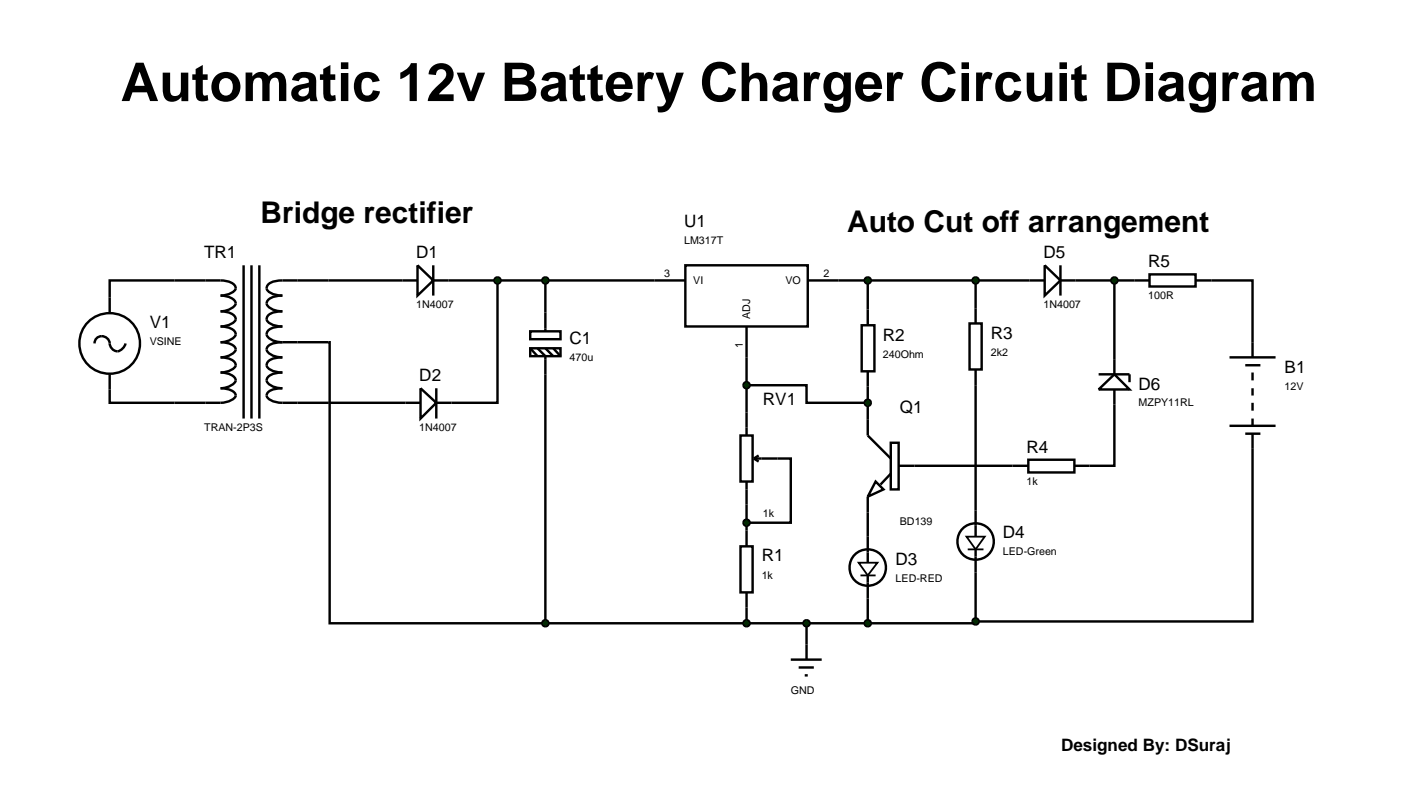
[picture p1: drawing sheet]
<svg xmlns="http://www.w3.org/2000/svg" width="231mm" height="130mm" viewBox="0 0 231 130" stroke-linecap="round" stroke-linejoin="round" font-family="sans-serif">
<g fill="none" stroke="#000" stroke-width=".4">
<path d="M18.1 49.1v-2.8h18.3a2.98 2.98 0 0 1 2.4 .9 .85 .85 0 0 1-.7 1.2l-1.1 .3-.6 .1a3.1 3.1 0 0 1 2.4 1 .89 .89 0 0 1-.7 1.1l-1.1 .4-.6 .1a2.98 2.98 0 0 1 2.4 .9 .85 .85 0 0 1-.7 1.2l-1.1 .3-.6 .1a2.98 2.98 0 0 1 2.4 .9 .91 .91 0 0 1-.7 1.2l-1.1 .4-.6 .1a3.2 3.2 0 0 1 2.4 .9 .88 .88 0 0 1-.7 1.1l-1.1 .4-.6 .1a2.98 2.98 0 0 1 2.4 .9 .85 .85 0 0 1-.7 1.2l-1.1 .3-.6 .1a3.1 3.1 0 0 1 2.4 1 .89 .89 0 0 1-.7 1.1l-1.1 .4-.6 .1a3.2 3.2 0 0 1 2.4 .9l.1 .3a2.58 2.58 0 0 1-2.5 1.2h-18.3v-2.2M40.2 43.8v25.3M41.5 43.8v25.3M42.8 43.8v25.3M46.6 56.5h7.8v46.4h35.6M46.6 56.5a3.1 3.1 0 0 0-2.5 .9 .9 .9 0 0 0 .6 1.1l1.2 .4 .7 .1a2.9 2.9 0 0 0-2.5 .9 .86 .86 0 0 0 .6 1.2l1.2 .3 .7 .1a2.96 2.96 0 0 0-2.5 1 .9 .9 0 0 0 .6 1.1l1.2 .4 .7 .1a3.1 3.1 0 0 0-2.5 .9 .84 .84 0 0 0 .6 1.1l1.2 .3 .7 .1h22.8M68.9 43.8l2.6 2.5-2.6 2.5zM68.9 46.3h-22.3a2.9 2.9 0 0 0-2.5 .9 .86 .86 0 0 0 .6 1.2l1.2 .3 .7 .1a2.96 2.96 0 0 0-2.5 1 .9 .9 0 0 0 .6 1.1l1.2 .4 .7 .1a2.9 2.9 0 0 0-2.5 .9 .86 .86 0 0 0 .6 1.2l1.2 .3 .7 .1a2.9 2.9 0 0 0-2.5 .9 .92 .92 0 0 0 .6 1.2l1.2 .4 .7 .1M71.5 46.3h41.6M71.5 43.8v5M82.1 46.3v20.2h-10.1M87.5 54.7h5v1.3h-5z"/>
<path d="M87.5 57.5h5v1.3h-5zM87.5 57.5l1.2 1.3M88.7 57.5l1.3 1.3v44.1M90 46.3v8.4M90 57.5l1.3 1.3M91.3 57.5l1.2 1.3M113.1 43.8h20.2v10.1h-20.2zM123.2 53.9v18M133.3 46.3h39.1M142.2 53.7h2.1v7.6h-2.1zM143.2 46.3v7.4M160 53.4h2v7.6h-2z"/>
<path d="M161 46.3v7.1M172.4 43.8l2.6 2.5-2.6 2.5zM175 46.3h14.7M175 43.8v5M183.9 46.3v15.5M189.7 45.3h7.6v2h-7.6zM197.3 46.3h9.4v12.7M202.9 59h7.6M69.4 64.1l2.6 2.4-2.6 2.6zM72 64.1v5M122.2 71.9h2v7.6h-2zM123.2 63.6h9.9v2.9h10.1"/>
<path d="M123.2 79.5v10.7M124.4 75.7h6.1v10.6h-7.3M124.4 75.7l.8 .5M125.2 75.2l-.8 .5M143.2 61.3v10.6l3.8 3.8M144.5 79.5l1.3 1.3-2.6 1.2zM147 73.1h1.3v7.7h-1.3zM147 78.2l-1.7 1.8M148.3 76.9h21.4M161 61v27.6M169.7 75.9h7.6v2.1h-7.6zM181.3 64.3l2.6-2.5 2.5 2.5z"/>
<path d="M181.3 61.8h5.1v1.3M183.9 64.3v12.6h-6.6M202.9 70.3h7.6M205.5 60.3h2.5M205.5 71.6h2.5M206.7 71.6v31h-45.7M206.7 61.5v1.3M206.7 64.1v1.2M206.7 66.5v1.3M206.7 69.1v1.2M122.2 90.2h2v7.6h-2zM123.2 97.8v5.1"/>
<path d="M143.2 82v10.9M143.2 95v7.9M161 90.7v11.9M90 102.9h53.2M133.1 102.9v3.5M161 102.6v.3h-17.8"/>
<circle cx="143.2" cy="93.7" r="3"/>
<circle cx="161" cy="89.4" r="3"/>
</g>
<path d="M141.7 92.9h3.1l-1.6 2.1zM142 95h2.5M159.5 88.6h3l-1.5 2.1zM159.7 90.7h2.6" fill="none" stroke="#000" stroke-width=".3"/>
<g fill="#004000" stroke="#000" stroke-width=".4">
<path d="M89.6 46l.4-.2-.5 .5zM90 45.8l.3 .1 .2 .4zM90.5 46.3l-.2 .4-.3 .1zM89.5 46.3l.5 .5-.4-.2z"/>
<path d="M122.8 86l.4-.2-.5 .5zM123.2 85.8l.4 .2 .1 .3zM123.2 86.8l.5-.5-.2 .4zM122.7 86.3l.5 .5-.3-.1z"/>
<path d="M89.7 102.5l.3-.1-.5 .5zM90 102.4l.3 .1 .2 .4zM90 103.4l.5-.5-.2 .4zM89.5 102.9l.5 .5-.4-.2z"/>
<path d="M81.8 45.9l.3-.1-.5 .5zM82.1 45.8l.3 .1 .2 .4zM82.1 46.8l.5-.5-.2 .4zM81.6 46.3l.5 .5-.3-.1z"/>
<path d="M142.8 66.2l.4-.2-.5 .5zM143.2 66l.4 .2 .1 .3zM143.2 67l.5-.5-.2 .4zM142.7 66.5l.5 .5-.4-.2z"/>
<path d="M122.9 63.2l.3-.1-.5 .5zM123.2 63.1l.3 .1 .2 .4zM123.7 63.6l-.1 .3-.4 .2zM122.7 63.6l.5 .5-.4-.2z"/>
<path d="M122.9 102.5l.3-.1-.5 .5zM123.2 102.4l.3 .1 .2 .4zM123.2 103.4l.5-.5-.2 .4zM122.7 102.9l.5 .5-.3-.1z"/>
<path d="M142.8 46l.4-.2-.5 .5zM143.2 45.8l.3 .1 .2 .4zM143.2 46.8l.5-.5-.2 .4zM142.7 46.3l.5 .5-.4-.2z"/>
<path d="M142.8 102.6l.4-.2-.5 .5zM143.2 102.4l.3 .1 .2 .4zM143.2 103.4l.5-.5-.2 .4zM142.7 102.9l.5 .5-.4-.2z"/>
<path d="M160.6 46l.4-.2-.5 .5zM161 45.8l.4 .2 .1 .3zM161 46.8l.5-.5-.1 .3zM160.5 46.3l.5 .5-.4-.2z"/>
<path d="M183.6 45.9l.3-.1-.5 .5zM183.9 45.8l.3 .1 .2 .4zM183.9 46.8l.5-.5-.2 .4zM183.4 46.3l.5 .5-.3-.1z"/>
<path d="M160.7 102.2l.3-.1-.5 .5zM161 102.1l.4 .2 .1 .3zM161 103.1l.5-.5-.1 .3zM160.5 102.6l.5 .5-.4-.2z"/>
</g>
<g fill="#004000">
<path d="M89.5 46.3l.5-.5 .5 .5-.5 .5z"/>
<path d="M123.2 85.8l.5 .5-.5 .5-.5-.5z"/>
<path d="M90 102.4l.5 .5-.5 .5-.5-.5z"/>
<path d="M81.6 46.3l.5-.5 .5 .5-.5 .5z"/>
<path d="M143.2 66l.5 .5-.5 .5-.5-.5z"/>
<path d="M122.7 63.6l.5-.5 .5 .5-.5 .5z"/>
<path d="M123.2 102.4l.5 .5-.5 .5-.5-.5z"/>
<path d="M142.7 46.3l.5-.5 .5 .5-.5 .5z"/>
<path d="M143.2 102.4l.5 .5-.5 .5-.5-.5z"/>
<path d="M160.5 46.3l.5-.5 .5 .5-.5 .5z"/>
<path d="M183.9 45.8l.5 .5-.5 .5-.5-.5z"/>
<path d="M161 102.1l.5 .5-.5 .5-.5-.5z"/>
</g>
<path d="M130.5 108.9h5.1M131.8 110.2h2.5M132.8 111.5h.5M133.1 106.4v2.5" fill="none" stroke="#000" stroke-width=".4"/>
<path d="M132.7 102.6l.4-.2-.5 .5zM133.1 102.4l.3 .1 .2 .4zM133.1 103.4l.5-.5-.2 .4zM132.6 102.9l.5 .5-.4-.2z" fill="#004000" stroke="#000" stroke-width=".4"/>
<path d="M133.1 102.4l.5 .5-.5 .5-.5-.5z" fill="#004000"/>
<g fill="none" stroke="#000" stroke-width=".4">
<path d="M15.6 56.7a1.29 1.29 0 0 1 1.5-1.2 1.29 1.29 0 0 1 1.1 1.5 1.21 1.21 0 0 0 1 1 1.21 1.21 0 0 0 1.2-.6l.3-.7M18.1 49.1v2.5M18.1 61.8v2.5"/>
<circle cx="18.1" cy="56.7" r="5"/>
</g>
<text font-size="8.8" x="19.9" y="16.7">Automatic 12v Battery Charger Circuit Diagram</text>
<g font-size="4.9">
<text x="43" y="36.8">Bridge rectifier</text>
<text x="139.8" y="38.4">Auto Cut off arrangement</text>
</g>
<g font-size="2.8">
<text x="112.9" y="37.5">U1</text>
<text x="33.7" y="42.7">TR1</text>
<text x="68.7" y="42.7">D1</text>
<text x="172.2" y="42.7">D5</text>
<text x="189.5" y="44.2">R5</text>
<text x="24.7" y="54.2">V1</text>
<text x="94" y="56.8">C1</text>
<text x="145.7" y="56.3">R2</text>
<text x="163.5" y="56">R3</text>
<text x="69.2" y="63">D2</text>
<text x="187.9" y="64.4">D6</text>
<text x="212" y="61.6">B1</text>
<text x="125.9" y="66.9">RV1</text>
<text x="148.5" y="68.2">Q1</text>
<text x="169.4" y="74.8">R4</text>
<text x="165.5" y="88.9">D4</text>
<text x="125.7" y="92.7">R1</text>
<text x="147.8" y="93.3">D3</text>
<text x="175.1" y="124.1">Designed By: DSuraj</text>
</g>
<g font-size="1.8">
<text x="112.9" y="40.3">LM317T</text>
<text x="109.6" y="45.7">3</text>
<text x="114.4" y="46.9">VI</text>
<text x="129.6" y="46.9">VO</text>
<text x="135.9" y="45.7">2</text>
<text x="68.7" y="50.9">1N4007</text>
<text x="123.8" y="52.7" transform="rotate(-90 123.8 52.7)">ADJ</text>
<text x="172.2" y="50.9">1N4007</text>
<text x="189.5" y="49.3">100R</text>
<text x="24.7" y="57">VSINE</text>
<text x="94" y="59.6">470u</text>
<text x="122.6" y="57.5" transform="rotate(-90 122.6 57.5)">1</text>
<text x="145.7" y="59.1">240Ohm</text>
<text x="163.5" y="58.8">2k2</text>
<text x="212" y="64.4">12V</text>
<text x="33.7" y="71.1">TRAN-2P3S</text>
<text x="69.2" y="71.1">1N4007</text>
<text x="187.9" y="67.1">MZPY11RL</text>
<text x="169.4" y="80">1k</text>
<text x="125.9" y="85.3">1k</text>
<text x="148.5" y="86.6">BD139</text>
<text x="125.7" y="95.6">1k</text>
<text x="165.5" y="91.7">LED-Green</text>
<text x="147.8" y="96.1">LED-RED</text>
<text x="130.5" y="114.6">GND</text>
</g>
</svg>
